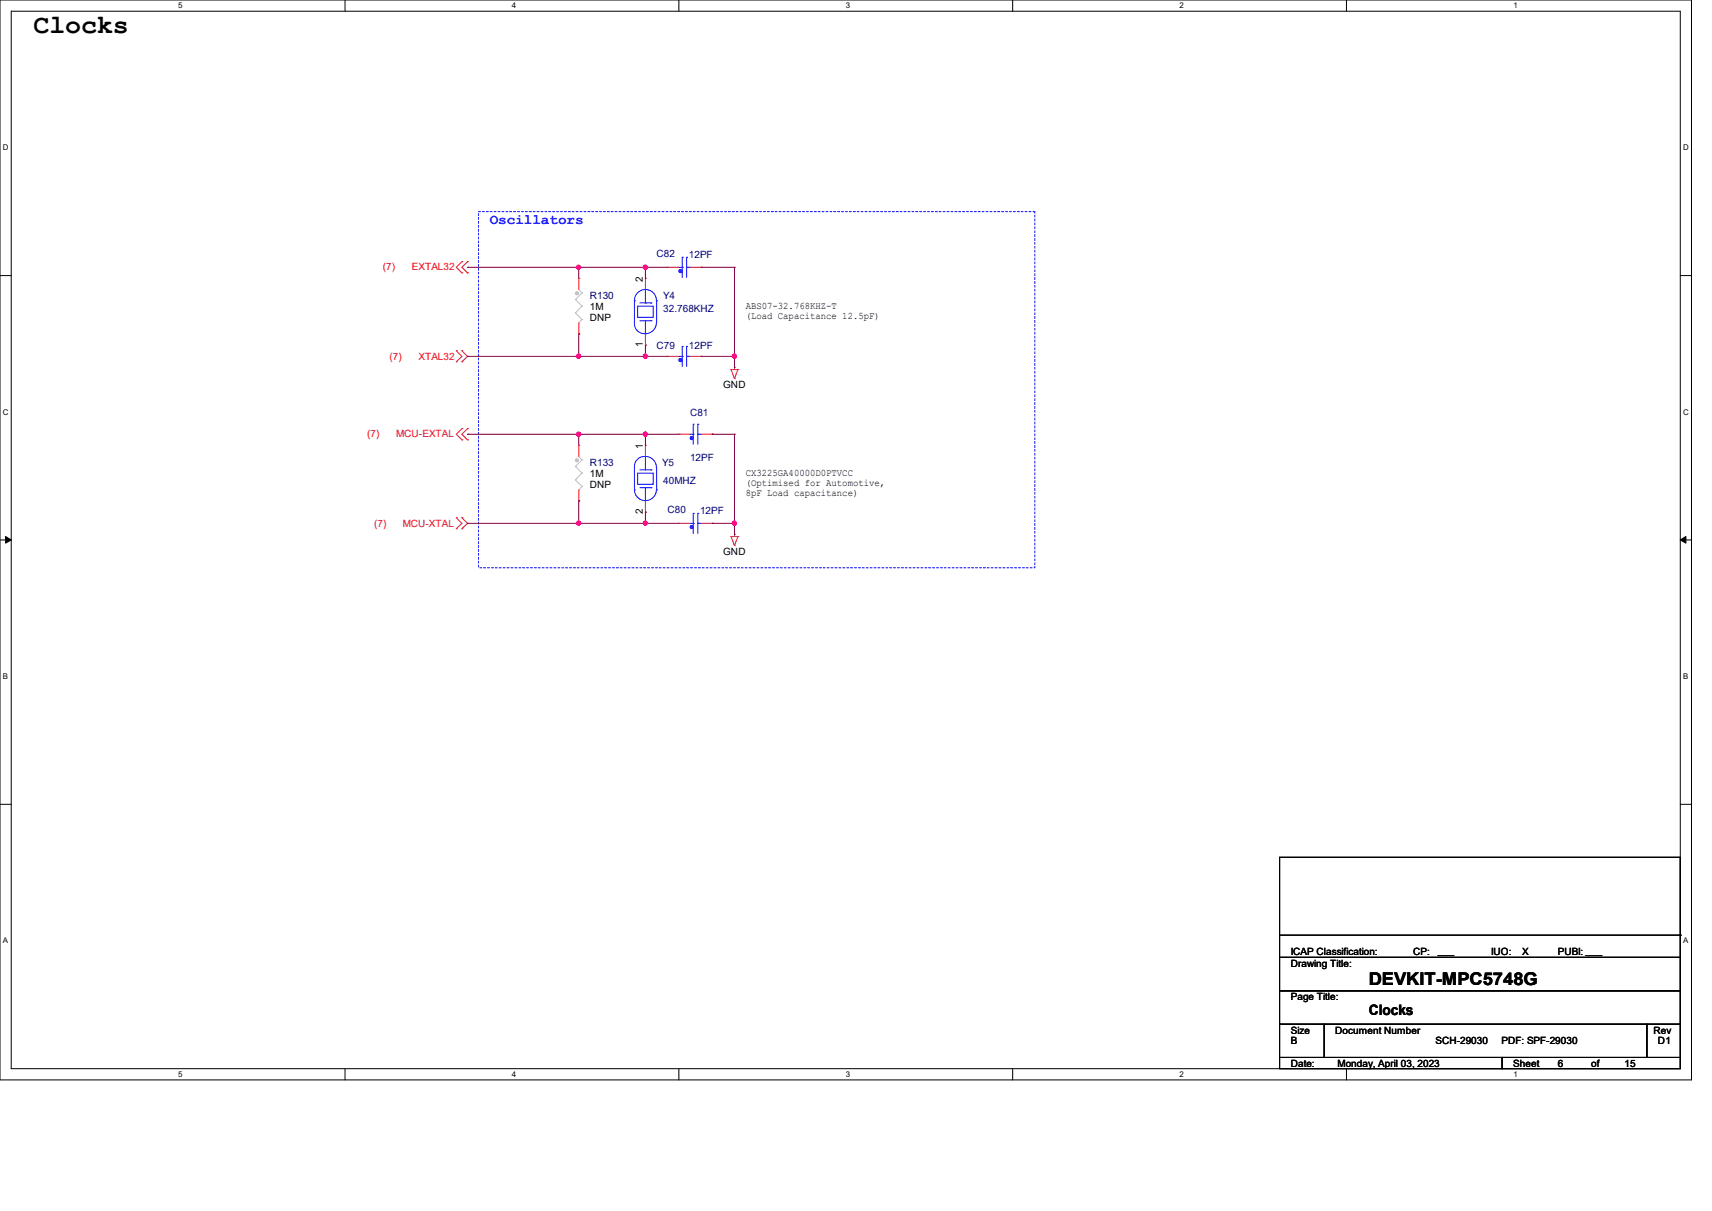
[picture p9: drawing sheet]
<svg xmlns="http://www.w3.org/2000/svg" width="297mm" height="210mm" viewBox="0 0 297 210" stroke-linecap="round" stroke-linejoin="round" font-family="sans-serif">
<path d="M0 0h293.5v187.3h-293.5zM1.9 1.9h289.6v183.4h-289.6z" fill="none" stroke="#000" stroke-width=".17"/>
<g fill="#fff">
<path d="M30.9 .2h.8v1.5h-.8z"/>
<path d="M30.9 185.5h.8v1.6h-.8z"/>
</g>
<path d="M59.9 0v1.9M59.9 185.3v2" fill="none" stroke="#000" stroke-width=".17"/>
<g fill="#fff">
<path d="M88.8 .2h.8v1.5h-.8z"/>
<path d="M88.8 185.5h.8v1.6h-.8z"/>
</g>
<path d="M117.8 0v1.9M117.8 185.3v2" fill="none" stroke="#000" stroke-width=".17"/>
<g fill="#fff">
<path d="M146.7 .2h.8v1.5h-.8z"/>
<path d="M146.7 185.5h.8v1.6h-.8z"/>
</g>
<path d="M175.7 0v1.9M175.7 185.3v2" fill="none" stroke="#000" stroke-width=".17"/>
<g fill="#fff">
<path d="M204.6 .2h.8v1.5h-.8z"/>
<path d="M204.6 185.5h.8v1.6h-.8z"/>
</g>
<path d="M233.6 0v1.9M233.6 185.3v2" fill="none" stroke="#000" stroke-width=".17"/>
<g fill="#fff">
<path d="M262.6 .2h.7v1.5h-.7z"/>
<path d="M262.6 185.5h.7v1.6h-.7z"/>
<path d="M.5 24.8h1v1.6h-1z"/>
<path d="M292 24.8h1v1.6h-1z"/>
<path d="M.5 70.7h1v1.5h-1z"/>
<path d="M292 70.7h1v1.5h-1z"/>
</g>
<path d="M0 47.8h1.9M291.5 47.8h2" fill="none" stroke="#000" stroke-width=".17"/>
<g fill="#fff">
<path d="M.5 116.5h.9v1.6h-.9z"/>
<path d="M292 116.5h.9v1.6h-.9z"/>
</g>
<path d="M0 93.6h1.9M291.5 93.6h2" fill="none" stroke="#000" stroke-width=".17"/>
<path d="M1 93l.9 .6-.9 .6zM291.5 93.6l1-.6v1.2z" fill="#000" stroke="#000" stroke-width=".17"/>
<g fill="#fff">
<path d="M.5 162.4h.9v1.5h-.9z"/>
<path d="M292 162.4h.9v1.5h-.9z"/>
</g>
<path d="M0 139.5h1.9M291.5 139.5h2M222 148.7h69.5v17.3h-69.5zM222 166h69.5v5.8h-69.5zM222 171.8h69.5v5.8h-69.5zM222 177.6h7.7v5.8h-7.7zM222 162.2h69.5M229.7 177.6h56v5.8h-56zM285.7 177.6h5.8v5.8h-5.8zM291.5 162.2h.1M222 183.4h38.6v1.9h-38.6zM260.6 183.4h30.9v1.9h-30.9z" fill="none" stroke="#000" stroke-width=".17"/>
<path d="M83 36.7h96.5v61.8h-96.5z" fill="none" stroke="#00f" stroke-width=".17" stroke-dasharray=".3"/>
<g fill="none" stroke="#f00" stroke-width=".17">
<path d="M80.1 45.4h.1M80.1 47.3h.1M80.1 45.4l-.9 1 .9 .9M81.1 45.4h.1M81.1 47.3h.1M81.1 45.4l-1 1 1 .9M100.4 48.3h.1M100.4 57.9h.1M100.4 48.3v1.9M100.4 56v1.9M112 59.9h.1M112 48.3h.1"/>
<path d="M112 48.3v1.9M112 57.9v2M115.8 46.4h.1M115.8 46.4h2M119.7 46.4h1.9M121.6 46.4h.1M79.2 60.8h.1M79.2 62.7h.1M79.2 60.8l.9 1-.9 .9M80.1 62.7h.1M80.1 60.8h.1M80.1 74.3h.1"/>
<path d="M80.1 76.3h.1M80.1 60.8l1 1-1 .9M80.1 74.3l-.9 1 .9 1M81.1 74.3h.1M81.1 76.3h.1M81.1 74.3l-1 1 1 1M100.4 77.2h.1M100.4 77.2v2M112 77.2h.1M112 77.2v2M115.8 61.8h.1M115.8 61.8h2"/>
<path d="M117.8 75.3h.1M117.8 75.3h1.9M119.7 61.8h1.9M121.6 61.8h.1M121.6 75.3h2M123.6 75.3h.1M126.8 64.1h.1M126.8 64.1h1.2M126.8 64.1l.6 1.6M127.4 63.7h.1M127.4 65.7h.1M127.4 63.7v.4"/>
<path d="M128 64.1h.1M128 64.1l-.6 1.6M79.2 89.8h.1M79.2 91.7h.1M79.2 89.8l.9 1-.9 .9M80.1 91.7h.1M80.1 89.8h.1M80.1 89.8l1 1-1 .9M100.4 86.9h.1M100.4 85v1.9M112 88.8h.1M112 86.9v1.9"/>
<path d="M117.8 90.8h.1M117.8 90.8h1.9M121.6 90.8h2M123.6 90.8h.1M126.8 93h.1M126.8 93h1.2M126.8 93l.6 1.6M127.4 92.7h.1M127.4 94.6h.1M127.4 92.7v.3M128 93h.1M128 93l-.6 1.6"/>
</g>
<g fill="none" stroke="#c0c0c0" stroke-width=".17">
<path d="M99.8 51.9h.1M99.8 54.3h.1M99.8 51.9l1.2 1.2M99.8 54.3l1.2 1.1M100.4 56h.1M100.4 50.2l.6 .6M101 50.8h.1M101 53.1h.1M101 55.4h.1M101 50.8l-1.2 1.1M101 53.1l-1.2 1.2M101 55.4l-.6 .6"/>
<path d="M100.4 79.2l.6 .6M101 79.8h.1M101 79.8l-1.2 1.1M99.8 80.9h.1M99.8 83.2h.1M99.8 80.9l1.2 1.1M99.8 83.2l1.2 1.2M100.4 85h.1M101 82h.1M101 84.4h.1M101 82l-1.2 1.2M101 84.4l-.6 .6"/>
</g>
<g fill="#c0c0c0" stroke="#c0c0c0" stroke-width=".17">
<circle cx="100.1" cy="50.9" r=".28"/>
<circle cx="100.1" cy="79.8" r=".28"/>
</g>
<g fill="none" stroke="#00f" stroke-width=".17">
<path d="M110.1 52.2h.1M110.1 52.2v4a1.91 1.91 0 0 0 2 1.7 1.91 1.91 0 0 0 1.8-1.9M110.6 53.1h2.7v1.9h-2.7zM111 55.6h1.9M111 52.5h1.9M112 50.2a1.9 1.9 0 0 1 1.9 2M112 57.9h.1M112 52.5h.1M112 50.2v2.3M112 55.6v2.3M112 50.2a1.91 1.91 0 0 0-1.9 2M112.9 55.6h.1"/>
<path d="M112.9 52.5h.1M113.9 52.2h.1M113.9 52.2v3.8M117.8 46.4h.6M118.4 44.6h.1M118.4 46.4h.1M118.4 44.6v3.5M119.1 44.6h.1M119.1 46.4h.1M119.1 44.6v3.5M119.1 46.4h.6M112 79.2a1.9 1.9 0 0 1 1.9 1.9"/>
<path d="M112 79.2h.1M112 79.2v2.3M112 79.2a1.72 1.72 0 0 0-1.9 1.7v4.1M117.8 61.8h.6M118.4 60.1h.1M118.4 61.8h.1M118.4 60.1v3.4M119.1 60.1h.1M119.1 61.8h.1M119.1 60.1v3.4M119.1 61.8h.6M119.7 75.3h.6"/>
<path d="M120.3 73.6h.1M120.3 75.3h.1M120.3 73.6v3.4M121.1 73.6h.1M121.1 75.3h.1M121.1 73.6v3.4M121.1 75.3h.5M110.1 85h.1M110.1 85a1.91 1.91 0 0 0 1.9 1.8 1.91 1.91 0 0 0 1.9-1.8M110.6 82h2.7v2h-2.7zM111 81.5h1.9M111 84.6h1.9"/>
<path d="M112 84.6h.1M112 84.6v2.3M112.9 81.5h.1M112.9 84.6h.1M113.9 85h.1M113.9 81.1v3.9M119.7 90.8h.6M120.3 89h.1M120.3 90.8h.1M120.3 89v3.5M121.1 89h.1M121.1 90.8h.1"/>
<path d="M121.1 89v3.5M121.1 90.8h.5"/>
</g>
<g fill="#00f" stroke="#00f" stroke-width=".17">
<circle cx="118" cy="62.4" r=".28"/>
<circle cx="118" cy="47" r=".28"/>
<circle cx="120" cy="91.4" r=".27"/>
<circle cx="120" cy="76" r=".27"/>
</g>
<g fill="none" stroke="#800040" stroke-width=".17">
<path d="M81.1 46.4h.1M81.1 46.4h34.7M100.4 46.4h.1M100.4 57.9h.1M100.4 46.4v1.9M100.4 57.9v3.9M112 59.9h.1M112 46.4h.1M112 46.4v1.9M112 59.9v1.9M121.6 46.4h.1M121.6 46.4h5.8"/>
<path d="M127.4 46.4h.1M127.4 46.4v17.3M81.1 75.3h.1M81.1 61.8h.1M81.1 61.8h34.7M81.1 75.3h36.7M100.4 61.8h.1M100.4 75.3h.1M100.4 75.3v1.9M112 75.3h.1M112 61.8h.1M112 75.3v1.9"/>
<path d="M121.6 61.8h.1M121.6 61.8h5.8M123.6 75.3h.1M123.6 75.3h3.8M127.4 61.8h.1M127.4 75.3h.1M127.4 75.3v17.4M81.1 90.8h.1M81.1 90.8h36.7M100.4 90.8h.1M100.4 86.9h.1M100.4 86.9v3.9"/>
<path d="M112 88.8h.1M112 90.8h.1M112 88.8v2M123.6 90.8h.1M123.6 90.8h3.8M127.4 90.8h.1"/>
</g>
<g fill="#f0f" stroke="#f0f" stroke-width=".17">
<circle cx="111.9" cy="46.3" r=".37"/>
<circle cx="100.4" cy="46.3" r=".37"/>
<circle cx="111.9" cy="61.8" r=".37"/>
<circle cx="100.4" cy="61.8" r=".37"/>
<circle cx="127.4" cy="61.8" r=".37"/>
<circle cx="111.9" cy="90.7" r=".37"/>
<circle cx="100.4" cy="90.7" r=".37"/>
<circle cx="111.9" cy="75.3" r=".37"/>
<circle cx="100.4" cy="75.3" r=".37"/>
<circle cx="127.4" cy="90.7" r=".37"/>
</g>
<text font-size="4.6" x="5.8" y="5.8">Clocks</text>
<text font-size="3" x="237.4" y="170.8">DEVKIT-MPC5748G</text>
<text font-size="2.5" fill="#00f" x="85" y="38.8">Oscillators</text>
<text font-size="2.5" x="237.4" y="176.1">Clocks</text>
<g font-size="1.7" fill="#f00">
<text x="66.4" y="46.8">(7)</text>
<text x="71.5" y="46.8">EXTAL32</text>
<text x="67.6" y="62.4">(7)</text>
<text x="72.6" y="62.4">XTAL32</text>
<text x="63.7" y="75.7">(7)</text>
<text x="68.7" y="75.7">MCU-EXTAL</text>
<text x="64.9" y="91.4">(7)</text>
<text x="69.9" y="91.4">MCU-XTAL</text>
</g>
<g font-size="1.7" fill="#000080">
<text x="113.9" y="44.5">C82</text>
<text x="119.5" y="44.7">12PF</text>
<text x="102.3" y="51.8">R130</text>
<text x="115.1" y="51.8">Y4</text>
<text x="115.1" y="54.1">32.768KHZ</text>
<text x="113.9" y="60.5">C79</text>
<text x="119.5" y="60.5">12PF</text>
<text x="119.7" y="72.1">C81</text>
<text x="102.3" y="80.8">R133</text>
<text x="114.9" y="80.8">Y5</text>
<text x="115.1" y="83.9">40MHZ</text>
<text x="119.7" y="80">12PF</text>
<text x="115.8" y="88.9">C80</text>
<text x="121.5" y="89.1">12PF</text>
</g>
<g font-size="1.7">
<text x="102.3" y="53.8">1M</text>
<text x="111.5" y="48.9" transform="rotate(-90 111.5 48.9)">2</text>
<text x="129.4" y="53.6">ABS07-32.768KHZ-T</text>
<text x="102.3" y="55.7">DNP</text>
<text x="129.4" y="55.3">(Load Capacitance 12.5pF)</text>
<text x="111.5" y="60.2" transform="rotate(-90 111.5 60.2)">1</text>
<text x="125.5" y="67.3">GND</text>
<text x="111.5" y="77.8" transform="rotate(-90 111.5 77.8)">1</text>
<text x="102.3" y="82.7">1M</text>
<text x="129.4" y="82.5">CX3225GA40000D0PTVCC</text>
<text x="102.3" y="84.6">DNP</text>
<text x="111.5" y="89.2" transform="rotate(-90 111.5 89.2)">2</text>
<text x="129.4" y="84.2">(Optimised for Automotive,</text>
<text x="129.4" y="86">8pF Load capacitance)</text>
<text x="125.5" y="96.2">GND</text>
<text x="223.9" y="167.6">Drawing Title:</text>
<text x="223.9" y="165.7">ICAP Classification:</text>
<text x="245.2" y="165.7">CP:</text>
<text x="249.4" y="165.5">___</text>
<text x="258.7" y="165.7">IUO:</text>
<text x="264.1" y="165.7">X</text>
<text x="270.3" y="165.7">PUBI: ___</text>
<text x="223.9" y="173.4">Page Title:</text>
<text x="223.9" y="179.2">Size</text>
<text x="231.6" y="179.2">Document Number</text>
<text x="286.9" y="179.2">Rev</text>
<text x="223.9" y="185">Date:</text>
<text x="223.9" y="181.1">B</text>
<text x="232.1" y="185">Monday, April 03, 2023</text>
<text x="249" y="181.1">SCH-29030</text>
<text x="260.5" y="181.1">PDF: SPF-29030</text>
<text x="262.5" y="185">Sheet</text>
<text x="270.2" y="185">6</text>
<text x="276" y="185">of</text>
<text x="281.8" y="185">15</text>
<text x="287.6" y="181.1">D1</text>
</g>
<g font-size="1.4">
<text x="30.9" y="1.4">5</text>
<text x="88.8" y="1.4">4</text>
<text x="146.7" y="1.4">3</text>
<text x="204.6" y="1.4">2</text>
<text x="262.6" y="1.4">1</text>
<text x=".5" y="26.1">D</text>
<text x="292" y="26.1">D</text>
<text x=".5" y="71.9">C</text>
<text x="292" y="71.9">C</text>
<text x=".5" y="117.8">B</text>
<text x="292" y="117.8">B</text>
<text x=".5" y="163.6">A</text>
<text x="292" y="163.6">A</text>
<text x="30.9" y="186.8">5</text>
<text x="88.8" y="186.8">4</text>
<text x="146.7" y="186.8">3</text>
<text x="204.6" y="186.8">2</text>
<text x="262.6" y="186.8">1</text>
</g>
</svg>
